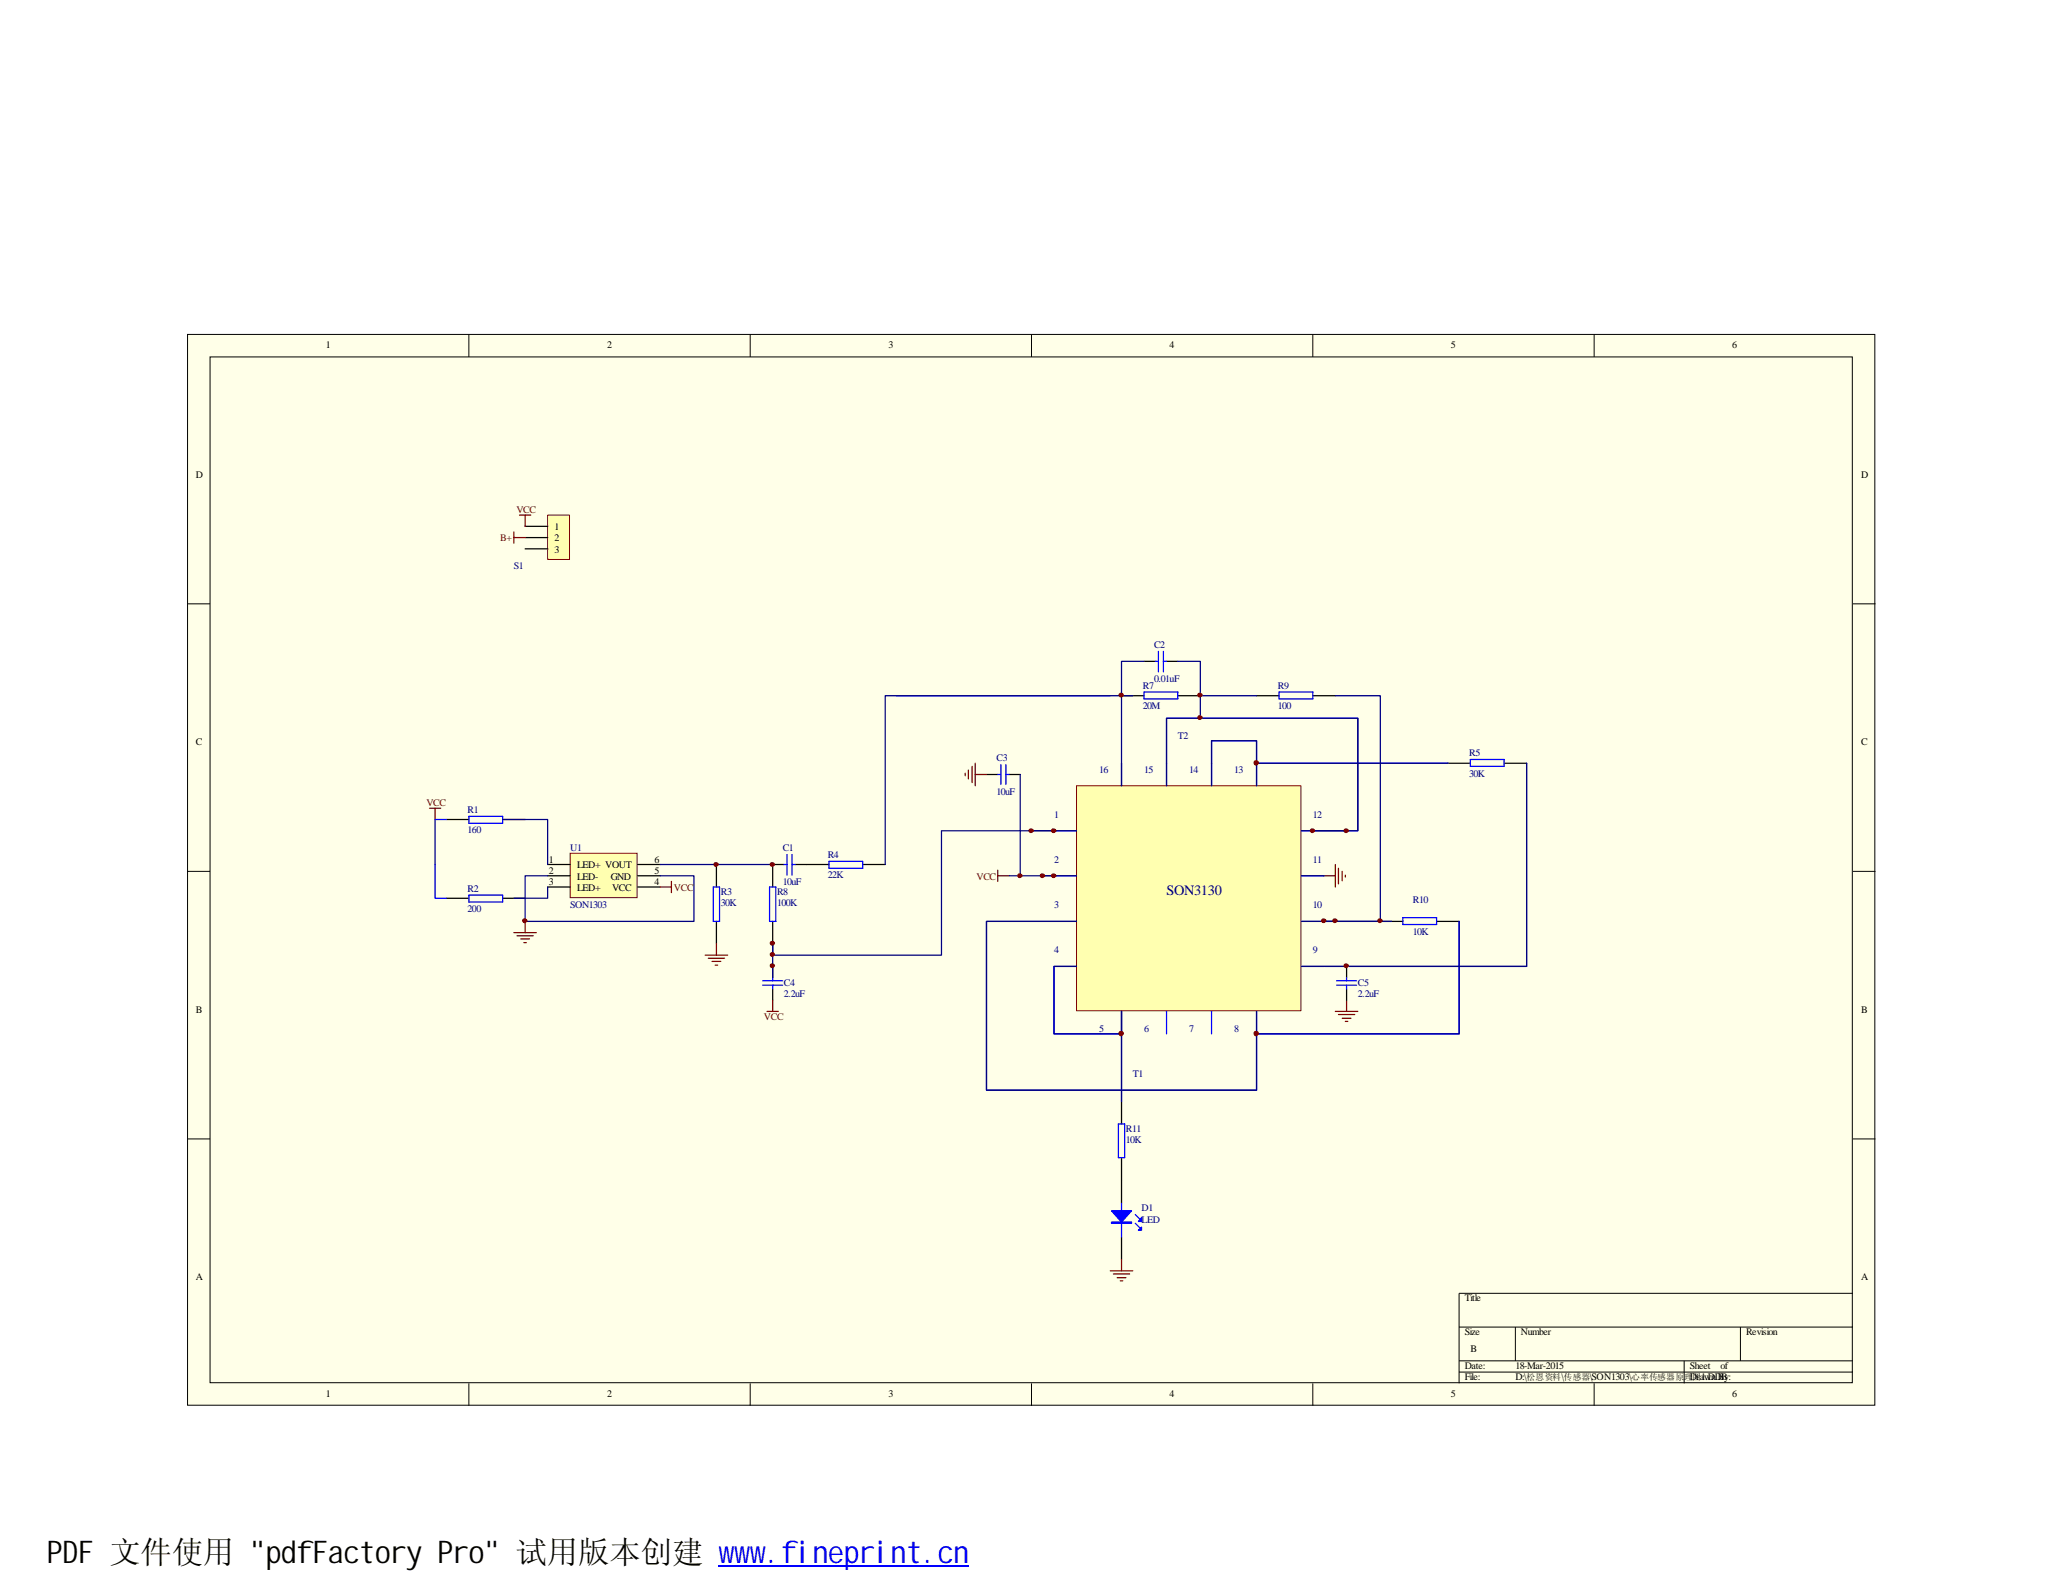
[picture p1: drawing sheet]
<svg xmlns="http://www.w3.org/2000/svg" width="279mm" height="216mm" viewBox="0 0 279 216" stroke-linecap="round" stroke-linejoin="round" font-family="sans-serif">
<path d="M25.4 45.3h228.5v145h-228.5z" fill="#ffffe8"/>
<g fill="none" stroke="#000" stroke-width=".14">
<path d="M25.4 45.3h228.5v145h-228.5zM28.4 48.3h222.5v139h-222.5zM63.5 45.3v3M101.6 45.3v3M139.7 45.3v3M177.8 45.3v3M215.9 45.3v3M25.4 81.8h3M251 81.8h3M25.4 118h3M251 118h3M25.4 154.3h3"/>
<path d="M251 154.3h3M197.6 179.7h53.4M205.2 179.7v4.6M235.7 179.7v4.6M251 175.2h-53.4v12.2M63.5 187.4v3M101.6 187.4v3M139.7 187.4v3M177.8 187.4v3M197.6 184.3h53.4M197.6 185.8h53.4M215.9 187.4v3"/>
<path d="M228.1 184.3v3.1"/>
</g>
<path d="M77.3 115.7h9v5.9h-9z" fill="#ffffb0"/>
<path d="M77.2 115.6h9.1v6h-9.1z" fill="none" stroke="#800000" stroke-width=".14"/>
<g fill="none" stroke="#000" stroke-width=".17">
<path d="M151.9 94.2h3M154.9 89.6h1.6M158 89.6h1.5M159.5 94.2h3.1M170.2 94.2h3M177.8 94.2h3M60.5 111h3M68.1 111h3M74.2 117.1h3M74.2 118.6h3M86.4 117.1h3M86.4 118.6h3"/>
<path d="M97 117.1v3M106.2 117.1h-1.6v3M107.7 117.1h4.6M116.8 117.1h3.1M133.6 104.9h1.5M136.7 104.9h1.5M196.1 103.4h3M203.7 103.4h3.1M60.5 121.7h3M68.1 121.7h3M74.2 120.1h3M86.4 120.1h3"/>
<path d="M97 124.8v3M104.6 124.8v3M104.6 130.9v1.5M104.6 133.9v1.6M182.4 130.9v1.5M182.4 133.9v1.6M186.9 124.8h3.1M194.6 124.8h3M151.9 149.2v3M151.9 156.8v6.2M151.9 167.6v3"/>
</g>
<g fill="none" stroke="#00f" stroke-width=".17">
<path d="M154.9 93.7h4.6v1h-4.6zM156.5 89.6h.4M156.9 88.2v2.8M157.6 89.6h.4M157.6 88.2v2.8M173.2 93.7h4.6v1h-4.6zM63.5 110.6h4.6v.9h-4.6zM106.2 117.1h.4M106.6 115.7v2.8M107.3 117.1h.4M107.3 115.7v2.8M112.3 116.7h4.5v.9h-4.5z"/>
<path d="M135.1 104.9h.5M135.6 103.5v2.8M136.2 104.9h.5M136.2 103.5v2.8M199.1 102.9h4.6v.9h-4.6zM63.5 121.2h4.6v1h-4.6zM96.6 120.1h.9v4.7h-.9zM103.3 132.8h2.7M103.3 133.4h2.7M104.2 120.1h.9v4.7h-.9zM104.6 132.4v.4M104.6 133.4v.5"/>
<path d="M181 132.8h2.7M181 133.4h2.7M182.4 132.4v.4M182.4 133.4v.5M190 124.3h4.6v.9h-4.6zM151.5 152.2h.8v4.6h-.8zM151.9 163v4.6M153.8 165.7l.5 .6M153.8 164.5l.5 .6"/>
</g>
<path d="M58.9 111v6.1M68.1 111h6.1v6.1M74.2 118.6h-3.1v6.2h22.9v-6.2h-4.6M89.4 117.1h7.6M74.2 120.1v1.6h-4.6" fill="none" stroke="#000080" stroke-width=".17"/>
<g fill="none" stroke="#800000" stroke-width=".17">
<path d="M58.2 109.5h1.5M58.9 109.5v1.5M90.9 119.4v1.5M130.7 104.7v.4M131.1 104.3v1.2M131.7 103.8v2.2M132.1 103.4v3M132.1 104.9h1.5M135.1 117.9v1.5M135.1 118.6h1.6M179.3 118.6h1.5M180.8 117.1v3"/>
<path d="M181.3 117.6v2.1M181.8 118v1.3M182.2 118.5v.3M69.6 126.3h3M70 126.7h2.2M70.5 127.2h1.2M71 127.7h.3M71.1 124.8v1.5M89.4 120.1h1.5M95.5 129.4h3.1M95.9 129.8h2.2M96.4 130.2h1.2"/>
<path d="M96.9 130.7h.3M97 127.8v1.6M180.8 137h3.1M181.3 137.4h2.2M181.8 137.9h1.2M182.2 138.3h.3M182.4 135.5v1.5M150.4 172.1h3M150.8 172.6h2.2M151.3 173.1h1.2M151.7 173.5h.4M151.9 170.6v1.5"/>
</g>
<g fill="#00f" stroke="#00f" stroke-width=".17">
<path d="M150.5 164h2.7l-1.3 1.5z" fill-rule="evenodd"/>
<path d="M150.5 165.5h2.7v.2h-2.7z" fill-rule="evenodd"/>
<path d="M154.6 166.2v.4h-.4z" fill-rule="evenodd"/>
<path d="M154.6 164.9v.5h-.4z" fill-rule="evenodd"/>
</g>
<path d="M145.9 106.5h30.3v30.4h-30.3z" fill="#ffffb0"/>
<path d="M145.8 106.4h30.4v30.5h-30.4z" fill="none" stroke="#800000" stroke-width=".14"/>
<path d="M97 117.1h7.6" fill="none" stroke="#000080" stroke-width=".17"/>
<g fill="none" stroke="#00f" stroke-width=".17">
<path d="M142.7 112.5h3.1M142.7 118.6h3.1M151.9 103.4v3M158 103.4v3M164.1 103.4v3M170.2 103.4v3M176.3 112.5h3M176.3 118.6h3M142.7 124.8h3.1M142.7 130.9h3.1M151.9 137v3M158 137v3"/>
<path d="M164.1 137v3M170.2 137v3M176.3 124.8h3M176.3 130.9h3"/>
</g>
<path d="M103.9 137h1.5M104.6 135.5v1.5" fill="none" stroke="#800000" stroke-width=".17"/>
<path d="M74.3 69.8h2.8v6h-2.8z" fill="#ffffb0"/>
<path d="M74.2 69.8h2.9v6h-2.9z" fill="none" stroke="#800000" stroke-width=".14"/>
<path d="M71.1 71.3h3.1M71.1 72.8h3.1M71.1 74.3h3.1" fill="none" stroke="#000" stroke-width=".17"/>
<path d="M69.6 72.1v1.5M69.6 72.8h1.5M70.4 69.8h1.5M71.1 69.8v1.5" fill="none" stroke="#800000" stroke-width=".17"/>
<path d="M121.4 94.2h29M58.9 117.1v4.6h1.6M58.9 111h1.6M158 103.4v-6.1h25.9v15.2h-4.6M164.1 103.4v-3.1h6.1v3.1h25.9M206.8 103.4v27.5h-27.5M142.7 124.8h-9.1v22.9h36.6v-7.7h27.4v-15.2M142.7 130.9v9.1h9.2v9.2M97.4 212.1h33.8" fill="none" stroke="#00f" stroke-width=".17"/>
<g fill="#800000" stroke="#800000" stroke-width=".14">
<path d="M70.9 124.5a.29 .29 0 0 1 .3 0 .29 .29 0 0 1 .1 .3l-.3 .2-.2-.1v-.2z" fill-rule="evenodd"/>
<path d="M96.7 117a.29 .29 0 0 1 .4-.1 .29 .29 0 0 1 .1 .3l-.3 .1h-.1z" fill-rule="evenodd"/>
<path d="M104.3 117a.29 .29 0 0 1 .4-.1 .29 .29 0 0 1 .2 .3l-.3 .1h-.2z" fill-rule="evenodd"/>
<path d="M104.3 129.1a.29 .29 0 0 1 .4-.1 .29 .29 0 0 1 .2 .4l-.3 .1-.2-.1z" fill-rule="evenodd"/>
<path d="M104.3 127.6a.29 .29 0 0 1 .4-.1 .29 .29 0 0 1 .2 .4l-.3 .1-.2-.1z" fill-rule="evenodd"/>
<path d="M104.3 130.7a.29 .29 0 0 1 .4-.1 .29 .29 0 0 1 .2 .3l-.3 .2-.2-.1z" fill-rule="evenodd"/>
<path d="M138 118.4a.29 .29 0 0 1 .3 0 .29 .29 0 0 1 .1 .3l-.3 .2-.2-.1-.1-.2z" fill-rule="evenodd"/>
<path d="M151.6 94a.29 .29 0 0 1 .3-.1 .29 .29 0 0 1 .2 .4l-.3 .1-.2-.1z" fill-rule="evenodd"/>
<path d="M186.7 124.5a.29 .29 0 0 1 .3 0 .29 .29 0 0 1 .1 .3l-.2 .2-.2-.1-.1-.2z" fill-rule="evenodd"/>
<path d="M182.1 130.6a.29 .29 0 0 1 .4 0 .29 .29 0 0 1 .1 .3l-.3 .2-.2-.1-.1-.2z" fill-rule="evenodd"/>
<path d="M140.9 118.5a.29 .29 0 0 1 .4-.1 .29 .29 0 0 1 .1 .3l-.3 .2-.2-.1z" fill-rule="evenodd"/>
<path d="M142.4 118.5a.29 .29 0 0 1 .4-.1 .29 .29 0 0 1 .2 .3l-.3 .2-.2-.1z" fill-rule="evenodd"/>
<path d="M139.5 112.3a.29 .29 0 0 1 .3 0 .29 .29 0 0 1 .1 .3l-.3 .2-.2-.1v-.2z" fill-rule="evenodd"/>
<path d="M142.4 112.4a.29 .29 0 0 1 .4-.1 .29 .29 0 0 1 .2 .3l-.3 .2-.2-.1z" fill-rule="evenodd"/>
<path d="M182.1 112.3a.29 .29 0 0 1 .4 0 .29 .29 0 0 1 .1 .3l-.3 .2-.2-.1-.1-.2z" fill-rule="evenodd"/>
<path d="M177.6 112.3a.29 .29 0 0 1 .3 0 .29 .29 0 0 1 .1 .3l-.3 .2-.2-.1v-.2z" fill-rule="evenodd"/>
<path d="M180.5 124.6a.29 .29 0 0 1 .4-.1 .29 .29 0 0 1 .2 .3l-.3 .2-.2-.1z" fill-rule="evenodd"/>
<path d="M179 124.6a.29 .29 0 0 1 .4-.1 .29 .29 0 0 1 .1 .3l-.3 .2-.2-.1z" fill-rule="evenodd"/>
<path d="M162.2 94a.29 .29 0 0 1 .4-.1 .29 .29 0 0 1 .2 .4l-.3 .1-.2-.1z" fill-rule="evenodd"/>
<path d="M162.3 97a.29 .29 0 0 1 .4 0 .29 .29 0 0 1 .1 .3l-.3 .2-.2-.1-.1-.2z" fill-rule="evenodd"/>
<circle cx="170.1" cy="140" r=".31"/>
<circle cx="151.8" cy="140" r=".31"/>
<circle cx="170.1" cy="103.3" r=".31"/>
</g>
<g fill="none" stroke="#000080" stroke-width=".17">
<path d="M153.4 94.2h-33.5v22.9M154.9 89.6h-3v16.8M159.5 89.6h3.1v4.6h7.6M162.6 94.2v3.1M180.8 94.2h6.1v30.6h-7.6h9.2M136.7 118.6h1.5M138.2 104.9v13.7h4.5M139.7 112.5h6.1M141.2 118.6h4.6M142.7 112.5h-15.2v16.9h-22.9v-1.6v4.6M158 106.4v-9.1h25.9v15.2h-6.1M170.2 103.4v3"/>
<path d="M176.3 118.6h3M176.3 112.5h6.1M196.1 103.4h-25.9v-3.1h-6.1v6.1M206.8 103.4v27.5h-30.5M145.8 124.8h-12.2v22.9h36.6v-7.7M145.8 130.9h-3.1v9.1h9.2v-3v12.2M176.3 124.8h4.5M197.6 124.8v15.2h-27.4v-3"/>
</g>
<text font-size="4.2" x="6.3" y="211.7">PDF 文件使用 &quot;pdfFactory Pro&quot; 试用版本创建 www.fineprint.cn</text>
<text font-size="1.9" fill="#000080" x="158" y="121.2">SON3130</text>
<g font-size="1.4">
<text x="44.1" y="47.2">1</text>
<text x="82.2" y="47.2">2</text>
<text x="120.3" y="47.2">3</text>
<text x="158.4" y="47.2">4</text>
<text x="196.5" y="47.2">5</text>
<text x="234.6" y="47.2">6</text>
<text x="26.5" y="64.8">D</text>
<text x="252.1" y="64.8">D</text>
<text x="75.1" y="71.8">1</text>
<text x="75.1" y="73.3">2</text>
<text x="75.1" y="74.8">3</text>
<text x="26.5" y="100.9">C</text>
<text x="252.1" y="100.9">C</text>
<text x="74.3" y="116.8">1</text>
<text x="74.3" y="118.4">2</text>
<text x="74.3" y="119.9">3</text>
<text x="78.1" y="117.6">LED+ VOUT</text>
<text x="78.1" y="119.1">LED-</text>
<text x="82.7" y="119.1">GND</text>
<text x="88.6" y="118.4">5</text>
<text x="88.6" y="119.9">4</text>
<text x="88.6" y="116.8">6</text>
<text x="78.1" y="120.6">LED+</text>
<text x="82.9" y="120.6">VCC</text>
<text x="26.5" y="137.2">B</text>
<text x="252.1" y="137.2">B</text>
<text x="26.5" y="173.4">A</text>
<text x="252.1" y="173.4">A</text>
<text x="198.4" y="176.3">Title</text>
<text x="198.4" y="180.8">Size</text>
<text x="198.4" y="185.4">Date:</text>
<text x="199.1" y="183.1">B</text>
<text x="205.2" y="185.4">18-Mar-2015</text>
<text x="206" y="180.8">Number</text>
<text x="228.9" y="185.4">Sheet</text>
<text x="233" y="185.4">of</text>
<text x="236.5" y="180.8">Revision</text>
<text x="44.1" y="189.2">1</text>
<text x="82.2" y="189.2">2</text>
<text x="120.3" y="189.2">3</text>
<text x="158.4" y="189.2">4</text>
<text x="196.5" y="189.2">5</text>
<text x="198.4" y="186.9">File:</text>
<text x="205.2" y="186.9">D:\</text>
<text x="211.5" y="186.9">\</text>
<text x="215.3" y="186.9">\SON1303\</text>
<text x="228.9" y="186.9">Dra1wn By:</text>
<text x="231" y="186.9">.DDB</text>
<text x="234.6" y="189.2">6</text>
</g>
<g font-size="1.4" fill="#800000">
<text x="69.9" y="69.5">VCC</text>
<text x="67.7" y="73.3">B+</text>
<text x="57.7" y="109.2">VCC</text>
<text x="132.2" y="119.1">VCC</text>
<text x="91.3" y="120.6">VCC</text>
<text x="103.5" y="138.1">VCC</text>
</g>
<g font-size="1.4" fill="#000080">
<text x="69.6" y="77.1">S1</text>
<text x="156.3" y="87.8">C2</text>
<text x="154.8" y="93.3">R7</text>
<text x="156.3" y="92.4">0.01uF</text>
<text x="173.1" y="93.3">R9</text>
<text x="154.8" y="96.1">20M</text>
<text x="159.5" y="100.1">T2</text>
<text x="173.1" y="96.1">100</text>
<text x="135" y="103.1">C3</text>
<text x="135" y="107.7">10uF</text>
<text x="148.8" y="104.6">16</text>
<text x="154.9" y="104.6">15</text>
<text x="161" y="104.6">14</text>
<text x="167.1" y="104.6">13</text>
<text x="199" y="102.4">R5</text>
<text x="199" y="105.2">30K</text>
<text x="63.3" y="110.2">R1</text>
<text x="63.3" y="112.9">160</text>
<text x="142.7" y="110.7">1</text>
<text x="177.8" y="110.7">12</text>
<text x="77.2" y="115.3">U1</text>
<text x="106" y="115.3">C1</text>
<text x="106" y="119.9">10uF</text>
<text x="112.1" y="116.2">R4</text>
<text x="112.1" y="119">22K</text>
<text x="142.7" y="116.8">2</text>
<text x="177.8" y="116.8">11</text>
<text x="63.3" y="120.8">R2</text>
<text x="63.3" y="123.5">200</text>
<text x="77.2" y="122.9">SON1303</text>
<text x="97.6" y="121.2">R3</text>
<text x="97.6" y="122.8">30K</text>
<text x="105.2" y="121.2">R8</text>
<text x="105.2" y="122.8">100K</text>
<text x="142.7" y="122.9">3</text>
<text x="177.8" y="122.9">10</text>
<text x="191.3" y="122.3">R10</text>
<text x="142.7" y="129">4</text>
<text x="177.8" y="129">9</text>
<text x="191.3" y="126.7">10K</text>
<text x="106.2" y="133.5">C4</text>
<text x="106.2" y="135">2.2uF</text>
<text x="183.9" y="133.5">C5</text>
<text x="183.9" y="135">2.2uF</text>
<text x="148.8" y="139.8">5</text>
<text x="154.9" y="139.8">6</text>
<text x="161" y="139.8">7</text>
<text x="167.1" y="139.8">8</text>
<text x="153.4" y="145.9">T1</text>
<text x="152.5" y="153.3">R11</text>
<text x="152.5" y="154.9">10K</text>
<text x="154.6" y="164.1">D1</text>
<text x="154.6" y="165.6">LED</text>
</g>
<g font-size="1.2">
<text x="206.8" y="186.9">松恩资料 传感器</text>
<text x="220.9" y="186.9">心率传感器原理图</text>
</g>
</svg>
